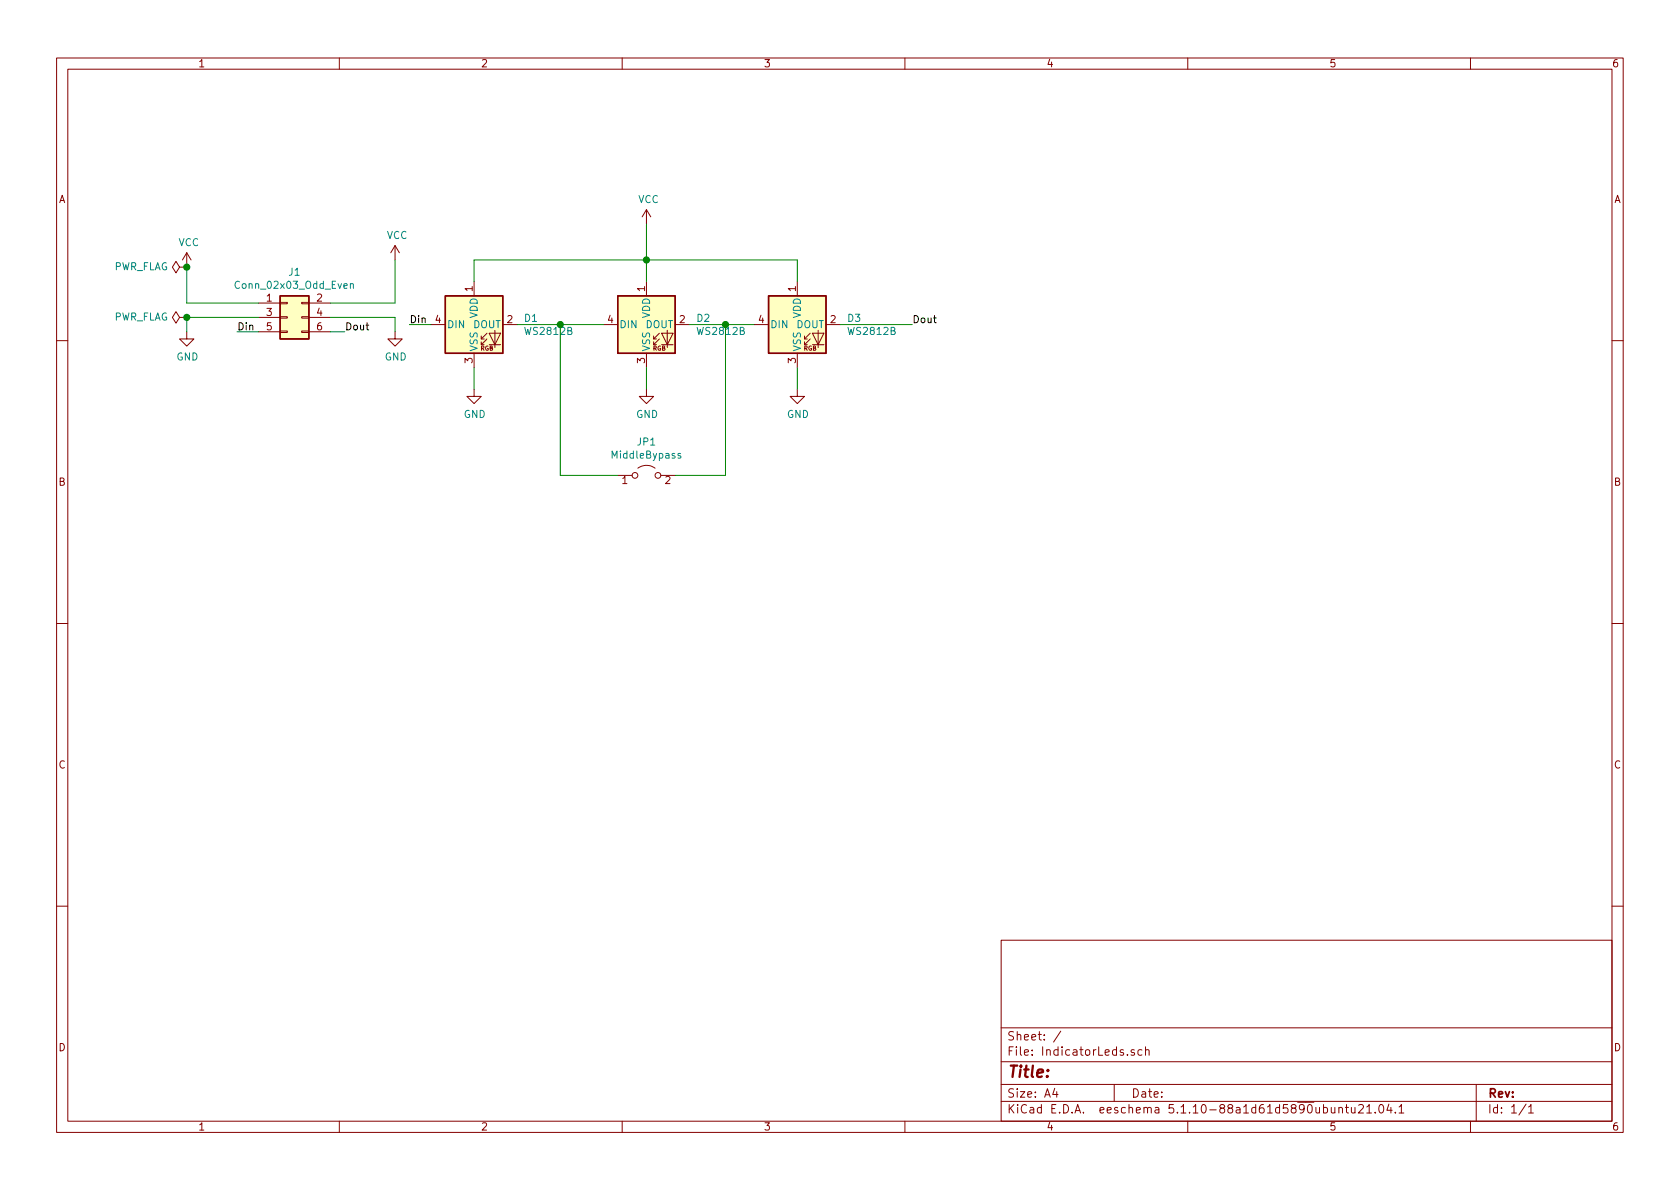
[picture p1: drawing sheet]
<svg xmlns="http://www.w3.org/2000/svg" width="297mm" height="210mm" viewBox="0 0 297 210" stroke-linecap="round" stroke-linejoin="round" font-family="sans-serif">
<g fill="none" stroke="#840000" stroke-width=".18">
<path d="M10 10.3h277v189.9h-277zM12 12.2h273v186.1h-273zM60 10.3v1.9M110 10.3v1.9M160 10.3v1.9M210 10.3v1.9M260 10.3v1.9M114.3 37.1v2.5M114.3 37.1l-.8 1.2M114.3 37.1l.8 1.2M31.7 47.2l-.6-1-.6 1 .6 1.1 .6-1.1h1.3M31.7 56.1l-.6-1-.6 1 .6 1 .6-1h1.3"/>
<path d="M33 58.7v1.2h1.3l-1.3 1.3-1.3-1.3h1.3M33 47.2h.1M33 56.1h.1M33 44.7l-.7 1.3M33 44.7v2.5M33 44.7l.8 1.3M45.7 53.6h3.8M45.7 56.1h3.8M45.7 58.7h3.8M49.5 58.5h1.3v.3h-1.3zM49.5 53.5h1.3v.2h-1.3zM49.5 56h1.3v.3h-1.3z"/>
<path d="M53.3 58.5h1.3v.3h-1.3zM53.3 53.5h1.3v.2h-1.3zM53.3 56h1.3v.3h-1.3zM54.6 53.6h3.8M54.6 56.1h3.8M54.6 58.7h3.8M69.8 58.7v1.2h1.3l-1.3 1.3-1.2-1.3h1.2M69.8 43.4l-.7 1.3M69.8 43.4v2.6M69.8 43.4l.8 1.3M76.2 57.4h2.5M83.8 49.8v2.5"/>
<path d="M85.1 59.9h.5M86.1 59.9l-1 1.1v-.6M86.1 58.9l-1 1v-.5M86.5 58.9h2l-1 2.1zM87.5 58.4v3.1M88.9 57.4h2.5M106.7 57.4h2.5M114.3 49.8v2.5M115.6 59.9h.5M116.6 59.9l-1 1.1v-.6M116.6 58.9l-1 1v-.5M117 58.9h2l-1 2.1z"/>
<path d="M118 58.4v3.1M119.4 57.4h2.5M133.3 57.4h2.6M141 49.8v2.5M142.2 59.9h.5M143.3 59.9l-1.1 1.1v-.6M143.3 58.9l-1.1 1v-.5M143.6 58.9h2.1l-1 2.1zM144.7 58.4v3.1M146 57.4h2.6M10 60.2h2M83.8 68.8v1.3h1.3l-1.3 1.3-1.3-1.3h1.3"/>
<path d="M83.8 62.5v2.5M86.5 61h2M114.3 68.8v1.3h1.3l-1.3 1.3-1.3-1.3h1.3M114.3 62.5v2.5M117 61h2M141 68.8v1.3h1.2l-1.2 1.3-1.3-1.3h1.3M141 62.5v2.5M143.6 61h2.1M285 60.2h2M109.2 84.1h2.6M112.8 82.8a2.53 2.53 0 0 1 3 0M116.8 84.1h2.6"/>
<path d="M10 110.3h2M285 110.3h2M10 160.2h2M177 166.3h108v32h-108zM285 160.2h2M60 198.3v1.9M110 198.3v1.9M160 198.3v1.9M177 194.8h108M177 191.8h108M177 187.8h108M177 181.8h108"/>
<path d="M186.5 192.5l-.4 1h1M186.8 193v1M187.6 182.3l-1.3 2M197 191.8v3M200.6 185.7l-.4-.1-.2 .2 .1 .2 .5 .2v.3h-.6M201.9 185.7l-.4-.1-.3 .3 .1 .6h.6M202.5 185.7l.3-.1 .3 .1 .1 .9M202.5 185.1v1.5M210 198.3v1.9M235.4 195.8v.9l.4 .1 .2-.1M236 195.8v1M236.7 196l.2-.2 .4 .1 .1 .9"/>
<path d="M236.7 195.8v1M237.9 195.8h.5M238.1 195.3v1.3l.3 .2M238.9 195.8l.1 .9 .4 .1 .2-.1M239.6 195.8v1M240.2 195.5l.2-.2h.4l.3 .5-.9 1h.9M241.7 195.8l.4-.5v1.5M241.7 196.8h.8M243.2 196.7v.1M244 195.4l.1-.1a.8 .8 0 0 1 .6 .8 .8 .8 0 0 1-.6 .7 1 1 0 0 1-.1-1.4zM245.6 195.2l-.4 1.1h1M245.9 195.8v1"/>
<path d="M246.7 196.7v.1M247.4 195.8l.4-.5v1.5M247.4 196.8h.8M260 198.3v1.9M261 191.8v6.5M269.8 195.2l-1.2 2M270.3 195.8l.4-.5v1.5M270.3 196.8h.8"/>
<circle cx="112.3" cy="84.1" r=".51"/>
<circle cx="116.3" cy="84.1" r=".51"/>
</g>
<g fill="#ffffc2" stroke="#ffffc2" stroke-width=".18">
<path d="M109.2 52.3h10.2v10.2h-10.2z"/>
<path d="M49.5 52.3h5.1v7.6h-5.1z"/>
<path d="M78.7 52.3h10.2v10.2h-10.2z"/>
<path d="M135.9 52.3h10.1v10.2h-10.1z"/>
</g>
<path d="M49.5 52.3h5.1v7.6h-5.1zM78.7 52.3h10.2v10.2h-10.2zM109.2 52.3h10.2v10.2h-10.2zM135.9 52.3h10.1v10.2h-10.1z" fill="none" stroke="#840000" stroke-width=".25"/>
<path d="M62 50.3l.1-.1h.3l.1 .8M62 50.2v.8M120.3 80.2h-.3l-.1 .2v.1l.4 .2v.3h-.4" fill="none" stroke="#008484" stroke-width=".18"/>
<g fill="none" stroke="#008400" stroke-width=".18">
<path d="M114.3 39.6v10.2M33 47.2v6.4h12.7M41.9 58.7h3.8M45.7 56.1h-12.7v2.6M58.4 58.7h2.6M58.4 56.1h11.4v2.6M69.8 46v7.6h-11.4M72.4 57.4h3.8M83.8 49.8v-3.8h57.2v3.8M91.4 57.4h15.3M99.1 57.4v26.7h10.1M121.9 57.4h11.4"/>
<path d="M128.3 57.4v26.7h-8.9M148.6 57.4h12.7M83.8 65v3.8M114.3 65v3.8M141 65v3.8"/>
</g>
<g fill="#008400" stroke="#008400" stroke-width=".25">
<circle cx="33" cy="47.2" r=".51"/>
<circle cx="33" cy="56.1" r=".51"/>
<circle cx="114.3" cy="46" r=".51"/>
<circle cx="128.3" cy="57.4" r=".51"/>
<circle cx="99.1" cy="57.4" r=".51"/>
</g>
<text font-size="2.8" fill="#840000" x="178" y="190.5">Title:</text>
<g font-size="2.1" fill="#840000">
<text x="178" y="184">Sheet: /</text>
<text x="178" y="186.7">File: IndicatorLeds.sch</text>
<text x="178" y="196.9">KiCad E.D.A. eeschema 5.1.10-88a1d61d5890ubuntu21.04.1</text>
<text x="178" y="194.1">Size: A4</text>
<text x="200" y="194.1">Date:</text>
<text x="263" y="194.1">Rev:</text>
<text x="263" y="196.9">Id: 1/1</text>
</g>
<g font-size="1.8" fill="#840000">
<text x="35" y="11.9">1</text>
<text x="85" y="11.9">2</text>
<text x="135" y="11.9">3</text>
<text x="185" y="11.9">4</text>
<text x="235" y="11.9">5</text>
<text x="285" y="11.9">6</text>
<text x="10.4" y="35.9">A</text>
<text x="285.4" y="35.9">A</text>
<text x="47.1" y="53.3">1</text>
<text x="56" y="53.3">2</text>
<text x="83.6" y="51.5" transform="rotate(-90 83.6 51.5)">1</text>
<text x="114" y="51.5" transform="rotate(-90 114 51.5)">1</text>
<text x="140.7" y="51.5" transform="rotate(-90 140.7 51.5)">1</text>
<text x="47.1" y="55.9">3</text>
<text x="47.1" y="58.4">5</text>
<text x="56" y="55.9">4</text>
<text x="56" y="58.4">6</text>
<text x="77" y="57.1">4</text>
<text x="89.7" y="57.1">2</text>
<text x="107.5" y="57.1">4</text>
<text x="120.2" y="57.1">2</text>
<text x="134.1" y="57.1">4</text>
<text x="146.8" y="57.1">2</text>
<text x="83.6" y="64.2" transform="rotate(-90 83.6 64.2)">3</text>
<text x="114" y="64.2" transform="rotate(-90 114 64.2)">3</text>
<text x="140.7" y="64.2" transform="rotate(-90 140.7 64.2)">3</text>
<text x="10.4" y="85.9">B</text>
<text x="110" y="85.6">1</text>
<text x="117.6" y="85.6">2</text>
<text x="285.4" y="85.9">B</text>
<text x="10.4" y="135.9">C</text>
<text x="285.4" y="135.9">C</text>
<text x="10.4" y="185.9">D</text>
<text x="285.4" y="185.9">D</text>
<text x="35" y="199.9">1</text>
<text x="85" y="199.9">2</text>
<text x="135" y="199.9">3</text>
<text x="185" y="199.9">4</text>
<text x="235" y="199.9">5</text>
<text x="285" y="199.9">6</text>
</g>
<g font-size="1.8" fill="#008484">
<text x="112.8" y="35.9">VCC</text>
<text x="20" y="47.8">PWR_FLAG</text>
<text x="31.5" y="43.5">VCC</text>
<text x="68.4" y="42.3">VCC</text>
<text x="42" y="51.1">Conn_02x03_Odd_Even</text>
<text x="51.1" y="48.8">J1</text>
<text x="20" y="56.7">PWR_FLAG</text>
<text x="79" y="58">DIN</text>
<text x="83.6" y="58">DOUT</text>
<text x="84.5" y="56.3" transform="rotate(-90 84.5 56.3)">VDD</text>
<text x="92.8" y="56.9">D1</text>
<text x="93" y="59.2">WS2812B</text>
<text x="109.5" y="58">DIN</text>
<text x="114.1" y="58">DOUT</text>
<text x="114.9" y="56.3" transform="rotate(-90 114.9 56.3)">VDD</text>
<text x="123.2" y="56.9">D2</text>
<text x="123.5" y="59.2">WS2812B</text>
<text x="136.1" y="58">DIN</text>
<text x="140.8" y="58">DOUT</text>
<text x="141.6" y="56.3" transform="rotate(-90 141.6 56.3)">VDD</text>
<text x="149.9" y="56.9">D3</text>
<text x="150.1" y="59.2">WS2812B</text>
<text x="31.2" y="63.7">GND</text>
<text x="68" y="63.7">GND</text>
<text x="84.5" y="62.2" transform="rotate(-90 84.5 62.2)">VSS</text>
<text x="114.9" y="62.2" transform="rotate(-90 114.9 62.2)">VSS</text>
<text x="141.6" y="62.2" transform="rotate(-90 141.6 62.2)">VSS</text>
<text x="82" y="73.9">GND</text>
<text x="112.5" y="73.9">GND</text>
<text x="139.1" y="73.9">GND</text>
<text x="108.4" y="81.1">MiddleBypass</text>
<text x="112.7" y="78.8">JP1</text>
</g>
<g font-size="1.8">
<text x="41.9" y="58.4">Din</text>
<text x="61" y="58.4">Dout</text>
<text x="72.4" y="57.1">Din</text>
<text x="161.3" y="57.1">Dout</text>
</g>
<g font-size="1.1" fill="#840000">
<text x="84.9" y="62">RGB</text>
<text x="115.4" y="62">RGB</text>
<text x="142.1" y="62">RGB</text>
</g>
</svg>
